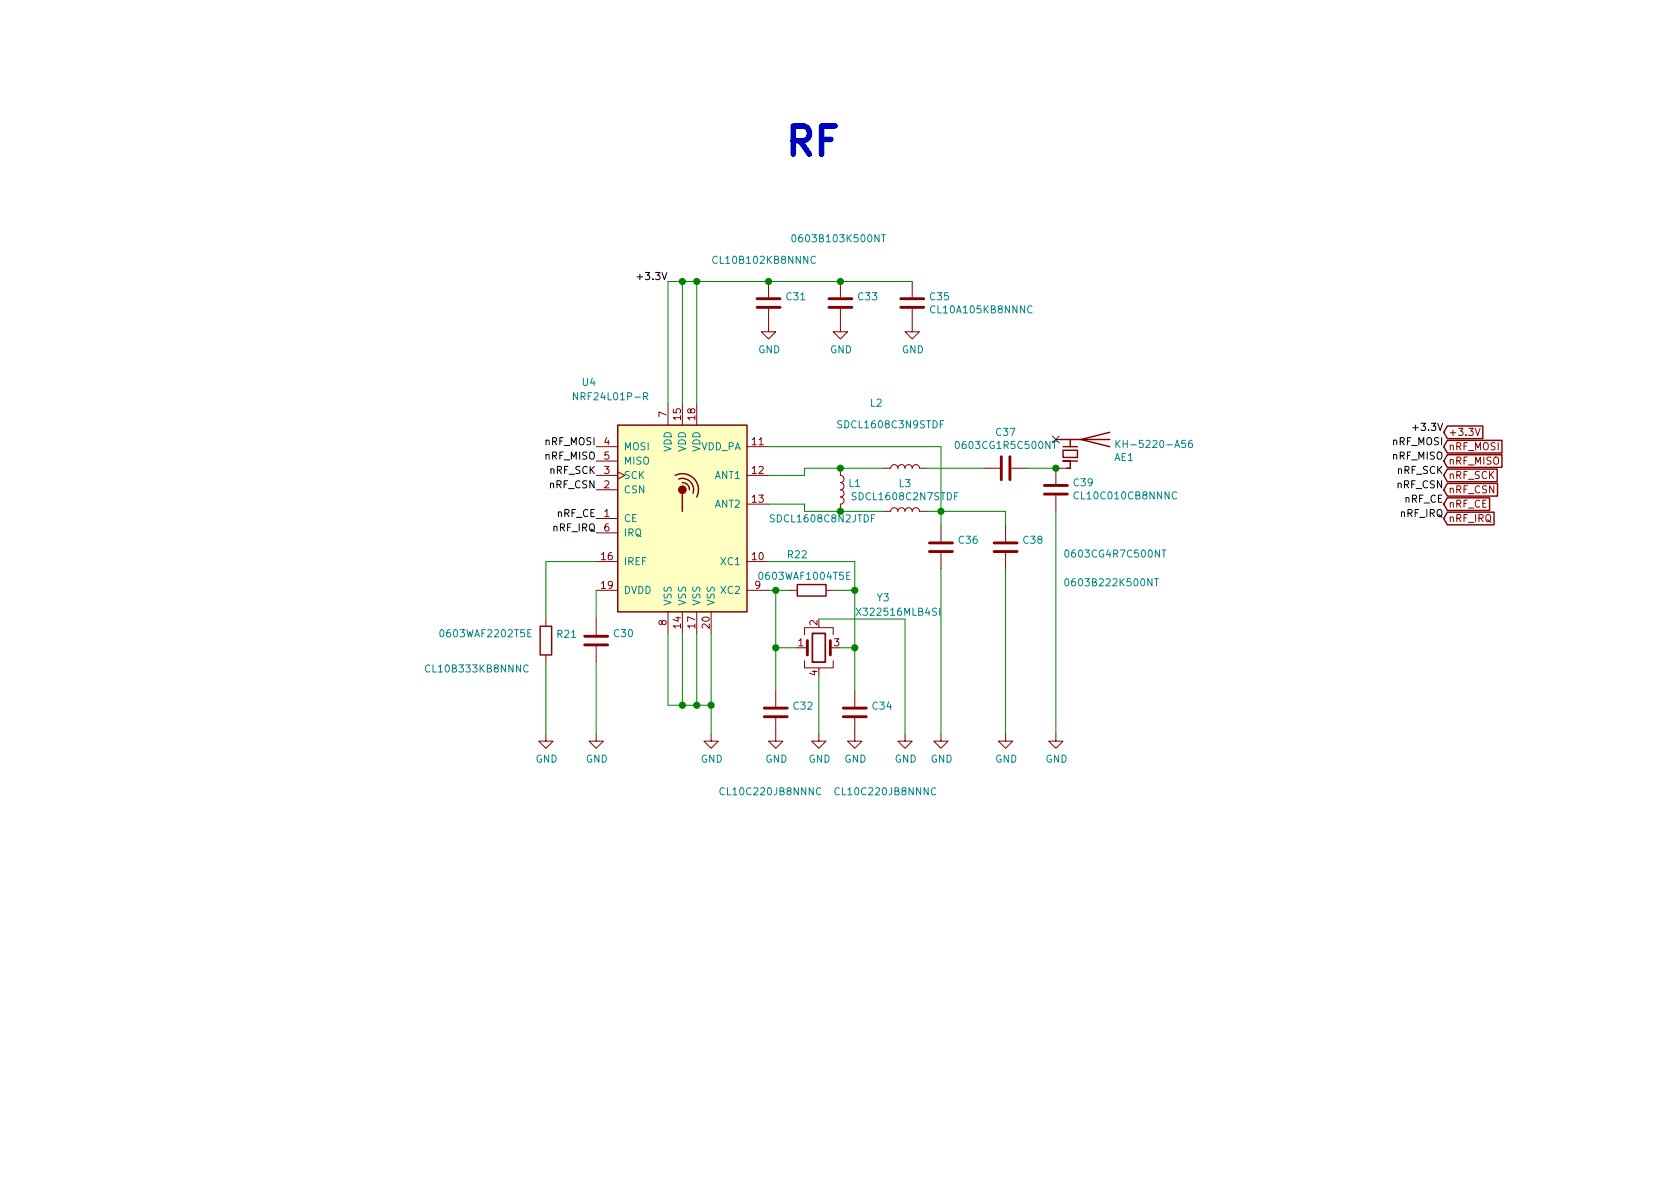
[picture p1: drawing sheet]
EESchema Schematic File Version 4
LIBS:charge_block-cache
EELAYER 30 0
EELAYER END
$Descr A4 11693 8268
encoding utf-8
Sheet 3 5
Title ""
Date ""
Rev ""
Comp ""
Comment1 ""
Comment2 ""
Comment3 ""
Comment4 ""
$EndDescr
$Comp
L RF:nRF24L01P U4
U 1 1
P 4750 3600
F 0 "U4" H 4100 4550 50  0000 C CNN
F 1 "NRF24L01P-R" H 4250 4450 50  0000 C CNN
F 2 "Package_DFN_QFN:QFN-20-1EP_4x4mm_P0.5mm_EP2.5x2.5mm" H 4950 4400 50  0001 L CIN
F 3 "http://www.nordicsemi.com/eng/content/download/2726/34069/file/nRF24L01P_Product_Specification_1_0.pdf" H 4750 3700 50  0001 C CNN
F 4 "C8791" H 4750 3600 50  0001 C CNN "LCSC"
	1    4750 3600
	1    0    0    -1  
$EndComp
$Comp
L Device:C C33
U 1 1
P 5850 2100
F 0 "C33" H 5965 2146 50  0000 L CNN
F 1 "0603B103K500NT" H 5500 2550 50  0000 L CNN
F 2 "Capacitor_SMD:C_0603_1608Metric" H 5888 1950 50  0001 C CNN
F 3 "~" H 5850 2100 50  0001 C CNN
F 4 "C57112" H 5850 2100 50  0001 C CNN "LCSC"
	1    5850 2100
	1    0    0    -1  
$EndComp
$Comp
L Device:C C31
U 1 1
P 5350 2100
F 0 "C31" H 5465 2146 50  0000 L CNN
F 1 "CL10B102KB8NNNC" H 4950 2400 50  0000 L CNN
F 2 "Capacitor_SMD:C_0603_1608Metric" H 5388 1950 50  0001 C CNN
F 3 "~" H 5350 2100 50  0001 C CNN
F 4 "C1588" H 5350 2100 50  0001 C CNN "LCSC"
	1    5350 2100
	1    0    0    -1  
$EndComp
Wire Wire Line
	4850 2800 4850 1950
Wire Wire Line
	4850 1950 4750 1950
Wire Wire Line
	5350 1950 5850 1950
Wire Wire Line
	4750 2800 4750 1950
Connection ~ 4750 1950
Wire Wire Line
	4750 1950 4650 1950
Wire Wire Line
	4650 2800 4650 1950
Text Label 4650 1950 2    50   ~ 0
+3.3V
$Comp
L Device:L L1
U 1 1
P 5850 3400
F 0 "L1" H 5903 3446 50  0000 L CNN
F 1 "SDCL1608C8N2JTDF" H 5350 3200 50  0000 L CNN
F 2 "Inductor_SMD:L_0603_1608Metric" H 5850 3400 50  0001 C CNN
F 3 "~" H 5850 3400 50  0001 C CNN
F 4 "C1032" H 5850 3400 50  0001 C CNN "LCSC"
	1    5850 3400
	1    0    0    -1  
$EndComp
$Comp
L Device:L L2
U 1 1
P 6300 3250
F 0 "L2" V 6750 3450 50  0000 C CNN
F 1 "SDCL1608C3N9STDF" V 6600 3350 50  0000 C CNN
F 2 "Inductor_SMD:L_0603_1608Metric" H 6300 3250 50  0001 C CNN
F 3 "~" H 6300 3250 50  0001 C CNN
F 4 "C13818" V 6300 3250 50  0001 C CNN "LCSC"
	1    6300 3250
	0    -1   -1   0   
$EndComp
$Comp
L Device:L L3
U 1 1
P 6300 3550
F 0 "L3" V 6490 3550 50  0000 C CNN
F 1 "SDCL1608C2N7STDF" V 6399 3550 50  0000 C CNN
F 2 "Inductor_SMD:L_0603_1608Metric" H 6300 3550 50  0001 C CNN
F 3 "~" H 6300 3550 50  0001 C CNN
F 4 "C13817" V 6300 3550 50  0001 C CNN "LCSC"
	1    6300 3550
	0    -1   -1   0   
$EndComp
$Comp
L Device:C C37
U 1 1
P 7000 3250
F 0 "C37" V 6748 3250 50  0000 C CNN
F 1 "0603CG1R5C500NT" V 6839 3250 50  0000 C CNN
F 2 "Capacitor_SMD:C_0603_1608Metric" H 7038 3100 50  0001 C CNN
F 3 "~" H 7000 3250 50  0001 C CNN
F 4 "C1639" V 7000 3250 50  0001 C CNN "LCSC"
	1    7000 3250
	0    1    1    0   
$EndComp
Wire Wire Line
	5350 3300 5600 3300
Wire Wire Line
	5600 3300 5600 3250
Wire Wire Line
	5600 3250 5850 3250
Wire Wire Line
	5850 3250 6150 3250
Connection ~ 5850 3250
Wire Wire Line
	5350 3500 5600 3500
Wire Wire Line
	5600 3500 5600 3550
Wire Wire Line
	5600 3550 5850 3550
Wire Wire Line
	5850 3550 6150 3550
Connection ~ 5850 3550
Wire Wire Line
	6850 3250 6450 3250
$Comp
L Device:C C39
U 1 1
P 7350 3400
F 0 "C39" H 7235 3354 50  0000 R CNN
F 1 "CL10C010CB8NNNC" H 7235 3445 50  0000 R CNN
F 2 "Capacitor_SMD:C_0603_1608Metric" H 7388 3250 50  0001 C CNN
F 3 "~" H 7350 3400 50  0001 C CNN
F 4 "C23969" H 7350 3400 50  0001 C CNN "LCSC"
	1    7350 3400
	-1   0    0    1   
$EndComp
Wire Wire Line
	7150 3250 7350 3250
$Comp
L Device:Antenna_Chip AE1
U 1 1
P 7450 3150
F 0 "AE1" V 7422 3454 50  0000 L CNN
F 1 "KH-5220-A56" V 7513 3454 50  0000 L CNN
F 2 "chip_antenna:KH-5220-A56" H 7350 3325 50  0001 C CNN
F 3 "~" H 7350 3325 50  0001 C CNN
F 4 "C504003" V 7450 3150 50  0001 C CNN "LCSC"
	1    7450 3150
	0    1    -1   0   
$EndComp
Connection ~ 7350 3250
$Comp
L Device:C C36
U 1 1
P 6550 3800
F 0 "C36" H 6435 3754 50  0000 R CNN
F 1 "0603B222K500NT" H 5700 4050 50  0000 R CNN
F 2 "Capacitor_SMD:C_0603_1608Metric" H 6588 3650 50  0001 C CNN
F 3 "~" H 6550 3800 50  0001 C CNN
F 4 "C1604" H 6550 3800 50  0001 C CNN "LCSC"
	1    6550 3800
	-1   0    0    1   
$EndComp
$Comp
L Device:C C38
U 1 1
P 7000 3800
F 0 "C38" H 6885 3754 50  0000 R CNN
F 1 "0603CG4R7C500NT" H 6600 3850 50  0000 R CNN
F 2 "Capacitor_SMD:C_0603_1608Metric" H 7038 3650 50  0001 C CNN
F 3 "~" H 7000 3800 50  0001 C CNN
F 4 "C1669" H 7000 3800 50  0001 C CNN "LCSC"
	1    7000 3800
	-1   0    0    1   
$EndComp
Wire Wire Line
	6450 3550 6550 3550
Wire Wire Line
	7000 3550 7000 3650
Wire Wire Line
	6550 3650 6550 3550
Connection ~ 6550 3550
Wire Wire Line
	6550 3550 7000 3550
$Comp
L Device:R R22
U 1 1
P 5650 4100
F 0 "R22" V 5400 4000 50  0000 C CNN
F 1 "0603WAF1004T5E" V 5550 4050 50  0000 C CNN
F 2 "Resistor_SMD:R_0603_1608Metric" V 5580 4100 50  0001 C CNN
F 3 "~" H 5650 4100 50  0001 C CNN
F 4 "C22935" V 5650 4100 50  0001 C CNN "LCSC"
	1    5650 4100
	0    1    1    0   
$EndComp
$Comp
L Device:C C32
U 1 1
P 5400 4950
F 0 "C32" H 5515 4996 50  0000 L CNN
F 1 "CL10C220JB8NNNC" H 5000 4400 50  0000 L CNN
F 2 "Capacitor_SMD:C_0603_1608Metric" H 5438 4800 50  0001 C CNN
F 3 "~" H 5400 4950 50  0001 C CNN
F 4 "C1653" H 5400 4950 50  0001 C CNN "LCSC"
	1    5400 4950
	1    0    0    -1  
$EndComp
$Comp
L Device:Crystal_GND24 Y3
U 1 1
P 5700 4500
F 0 "Y3" H 6100 4850 50  0000 L CNN
F 1 "X322516MLB4SI" H 5950 4750 50  0000 L CNN
F 2 "Crystal:Crystal_SMD_3225-4Pin_3.2x2.5mm" H 5700 4500 50  0001 C CNN
F 3 "~" H 5700 4500 50  0001 C CNN
F 4 "C13738" H 5700 4500 50  0001 C CNN "LCSC"
	1    5700 4500
	1    0    0    -1  
$EndComp
Wire Wire Line
	5500 4100 5400 4100
Wire Wire Line
	5800 4100 5950 4100
Wire Wire Line
	5950 4100 5950 4500
Wire Wire Line
	5400 4100 5400 4500
Connection ~ 5400 4100
Wire Wire Line
	5400 4100 5350 4100
Wire Wire Line
	5550 4500 5400 4500
Connection ~ 5400 4500
Wire Wire Line
	5400 4500 5400 4800
Wire Wire Line
	5850 4500 5950 4500
Connection ~ 5950 4500
Wire Wire Line
	5950 4500 5950 4800
Wire Wire Line
	5700 4700 5700 5100
Wire Wire Line
	5700 4300 6300 4300
Wire Wire Line
	6300 4300 6300 5100
Wire Wire Line
	6550 3950 6550 5100
Wire Wire Line
	7000 3950 7000 5100
Wire Wire Line
	7350 3550 7350 5100
$Comp
L power:GND #PWR050
U 1 1
P 5400 5100
F 0 "#PWR050" H 5400 4850 50  0001 C CNN
F 1 "GND" H 5405 4927 50  0000 C CNN
F 2 "" H 5400 5100 50  0001 C CNN
F 3 "" H 5400 5100 50  0001 C CNN
	1    5400 5100
	1    0    0    -1  
$EndComp
$Comp
L power:GND #PWR051
U 1 1
P 5700 5100
F 0 "#PWR051" H 5700 4850 50  0001 C CNN
F 1 "GND" H 5705 4927 50  0000 C CNN
F 2 "" H 5700 5100 50  0001 C CNN
F 3 "" H 5700 5100 50  0001 C CNN
	1    5700 5100
	1    0    0    -1  
$EndComp
$Comp
L power:GND #PWR053
U 1 1
P 5950 5100
F 0 "#PWR053" H 5950 4850 50  0001 C CNN
F 1 "GND" H 5955 4927 50  0000 C CNN
F 2 "" H 5950 5100 50  0001 C CNN
F 3 "" H 5950 5100 50  0001 C CNN
	1    5950 5100
	1    0    0    -1  
$EndComp
$Comp
L power:GND #PWR054
U 1 1
P 6300 5100
F 0 "#PWR054" H 6300 4850 50  0001 C CNN
F 1 "GND" H 6305 4927 50  0000 C CNN
F 2 "" H 6300 5100 50  0001 C CNN
F 3 "" H 6300 5100 50  0001 C CNN
	1    6300 5100
	1    0    0    -1  
$EndComp
$Comp
L power:GND #PWR056
U 1 1
P 6550 5100
F 0 "#PWR056" H 6550 4850 50  0001 C CNN
F 1 "GND" H 6555 4927 50  0000 C CNN
F 2 "" H 6550 5100 50  0001 C CNN
F 3 "" H 6550 5100 50  0001 C CNN
	1    6550 5100
	1    0    0    -1  
$EndComp
$Comp
L power:GND #PWR057
U 1 1
P 7000 5100
F 0 "#PWR057" H 7000 4850 50  0001 C CNN
F 1 "GND" H 7005 4927 50  0000 C CNN
F 2 "" H 7000 5100 50  0001 C CNN
F 3 "" H 7000 5100 50  0001 C CNN
	1    7000 5100
	1    0    0    -1  
$EndComp
$Comp
L power:GND #PWR058
U 1 1
P 7350 5100
F 0 "#PWR058" H 7350 4850 50  0001 C CNN
F 1 "GND" H 7355 4927 50  0000 C CNN
F 2 "" H 7350 5100 50  0001 C CNN
F 3 "" H 7350 5100 50  0001 C CNN
	1    7350 5100
	1    0    0    -1  
$EndComp
$Comp
L power:GND #PWR048
U 1 1
P 4950 5100
F 0 "#PWR048" H 4950 4850 50  0001 C CNN
F 1 "GND" H 4955 4927 50  0000 C CNN
F 2 "" H 4950 5100 50  0001 C CNN
F 3 "" H 4950 5100 50  0001 C CNN
	1    4950 5100
	1    0    0    -1  
$EndComp
Wire Wire Line
	4950 4400 4950 4900
Wire Wire Line
	4850 4400 4850 4900
Wire Wire Line
	4850 4900 4950 4900
Connection ~ 4950 4900
Wire Wire Line
	4950 4900 4950 5100
Wire Wire Line
	4750 4400 4750 4900
Wire Wire Line
	4750 4900 4850 4900
Connection ~ 4850 4900
Wire Wire Line
	4650 4400 4650 4900
Wire Wire Line
	4650 4900 4750 4900
Connection ~ 4750 4900
$Comp
L Device:C C30
U 1 1
P 4150 4450
F 0 "C30" H 4035 4404 50  0000 R CNN
F 1 "CL10B333KB8NNNC" H 5350 4650 50  0000 R CNN
F 2 "Capacitor_SMD:C_0603_1608Metric" H 4188 4300 50  0001 C CNN
F 3 "~" H 4150 4450 50  0001 C CNN
F 4 "C21117" H 4150 4450 50  0001 C CNN "LCSC"
	1    4150 4450
	-1   0    0    1   
$EndComp
Wire Wire Line
	4150 4100 4150 4300
$Comp
L power:GND #PWR047
U 1 1
P 4150 5100
F 0 "#PWR047" H 4150 4850 50  0001 C CNN
F 1 "GND" H 4155 4927 50  0000 C CNN
F 2 "" H 4150 5100 50  0001 C CNN
F 3 "" H 4150 5100 50  0001 C CNN
	1    4150 5100
	1    0    0    -1  
$EndComp
Wire Wire Line
	4150 4600 4150 5100
$Comp
L Device:R R21
U 1 1
P 3800 4450
F 0 "R21" H 3870 4496 50  0000 L CNN
F 1 "0603WAF2202T5E" H 3050 4500 50  0000 L CNN
F 2 "Resistor_SMD:R_0603_1608Metric" V 3730 4450 50  0001 C CNN
F 3 "~" H 3800 4450 50  0001 C CNN
F 4 "C31850" H 3800 4450 50  0001 C CNN "LCSC"
	1    3800 4450
	1    0    0    -1  
$EndComp
Wire Wire Line
	4150 3900 3800 3900
Wire Wire Line
	3800 3900 3800 4300
$Comp
L power:GND #PWR046
U 1 1
P 3800 5100
F 0 "#PWR046" H 3800 4850 50  0001 C CNN
F 1 "GND" H 3805 4927 50  0000 C CNN
F 2 "" H 3800 5100 50  0001 C CNN
F 3 "" H 3800 5100 50  0001 C CNN
	1    3800 5100
	1    0    0    -1  
$EndComp
Wire Wire Line
	3800 5100 3800 4600
$Comp
L power:GND #PWR052
U 1 1
P 5850 2250
F 0 "#PWR052" H 5850 2000 50  0001 C CNN
F 1 "GND" H 5855 2077 50  0000 C CNN
F 2 "" H 5850 2250 50  0001 C CNN
F 3 "" H 5850 2250 50  0001 C CNN
	1    5850 2250
	1    0    0    -1  
$EndComp
$Comp
L power:GND #PWR049
U 1 1
P 5350 2250
F 0 "#PWR049" H 5350 2000 50  0001 C CNN
F 1 "GND" H 5355 2077 50  0000 C CNN
F 2 "" H 5350 2250 50  0001 C CNN
F 3 "" H 5350 2250 50  0001 C CNN
	1    5350 2250
	1    0    0    -1  
$EndComp
Wire Wire Line
	5350 1950 4850 1950
Connection ~ 5350 1950
Connection ~ 4850 1950
Text Label 4150 3100 2    50   ~ 0
nRF_MOSI
Text Label 4150 3200 2    50   ~ 0
nRF_MISO
Text Label 4150 3300 2    50   ~ 0
nRF_SCK
Text Label 4150 3400 2    50   ~ 0
nRF_CSN
Text Label 4150 3600 2    50   ~ 0
nRF_CE
Text Label 4150 3700 2    50   ~ 0
nRF_IRQ
$Comp
L Device:C C35
U 1 1
P 6350 2100
F 0 "C35" H 6465 2146 50  0000 L CNN
F 1 "CL10A105KB8NNNC" H 6465 2055 50  0000 L CNN
F 2 "Capacitor_SMD:C_0603_1608Metric" H 6388 1950 50  0001 C CNN
F 3 "~" H 6350 2100 50  0001 C CNN
F 4 "C15849" H 6350 2100 50  0001 C CNN "LCSC"
	1    6350 2100
	1    0    0    -1  
$EndComp
Wire Wire Line
	6350 1950 5850 1950
Connection ~ 5850 1950
$Comp
L power:GND #PWR055
U 1 1
P 6350 2250
F 0 "#PWR055" H 6350 2000 50  0001 C CNN
F 1 "GND" H 6355 2077 50  0000 C CNN
F 2 "" H 6350 2250 50  0001 C CNN
F 3 "" H 6350 2250 50  0001 C CNN
	1    6350 2250
	1    0    0    -1  
$EndComp
Wire Wire Line
	5350 3100 6550 3100
Wire Wire Line
	6550 3100 6550 3550
Wire Wire Line
	5950 4100 5950 3900
Connection ~ 5950 4100
Wire Wire Line
	5350 3900 5950 3900
Text GLabel 10050 3000 2    50   Input ~ 0
+3.3V
Text Label 10050 3000 2    50   ~ 0
+3.3V
Text GLabel 10050 3100 2    50   Input ~ 0
nRF_MOSI
Text GLabel 10050 3200 2    50   Input ~ 0
nRF_MISO
Text GLabel 10050 3300 2    50   Input ~ 0
nRF_SCK
Text GLabel 10050 3400 2    50   Input ~ 0
nRF_CSN
Text GLabel 10050 3500 2    50   Input ~ 0
nRF_CE
Text GLabel 10050 3600 2    50   Input ~ 0
nRF_IRQ
Text Label 10050 3100 2    50   ~ 0
nRF_MOSI
Text Label 10050 3200 2    50   ~ 0
nRF_MISO
Text Label 10050 3300 2    50   ~ 0
nRF_SCK
Text Label 10050 3400 2    50   ~ 0
nRF_CSN
Text Label 10050 3500 2    50   ~ 0
nRF_CE
Text Label 10050 3600 2    50   ~ 0
nRF_IRQ
Text Notes 5450 1100 0    197  ~ 39
RF
$Comp
L Device:C C34
U 1 1
P 5950 4950
F 0 "C34" H 6065 4996 50  0000 L CNN
F 1 "CL10C220JB8NNNC" H 5800 4400 50  0000 L CNN
F 2 "Capacitor_SMD:C_0603_1608Metric" H 5988 4800 50  0001 C CNN
F 3 "~" H 5950 4950 50  0001 C CNN
F 4 "C1653" H 5950 4950 50  0001 C CNN "LCSC"
	1    5950 4950
	1    0    0    -1  
$EndComp
NoConn ~ 7350 3050
$EndSCHEMATC
